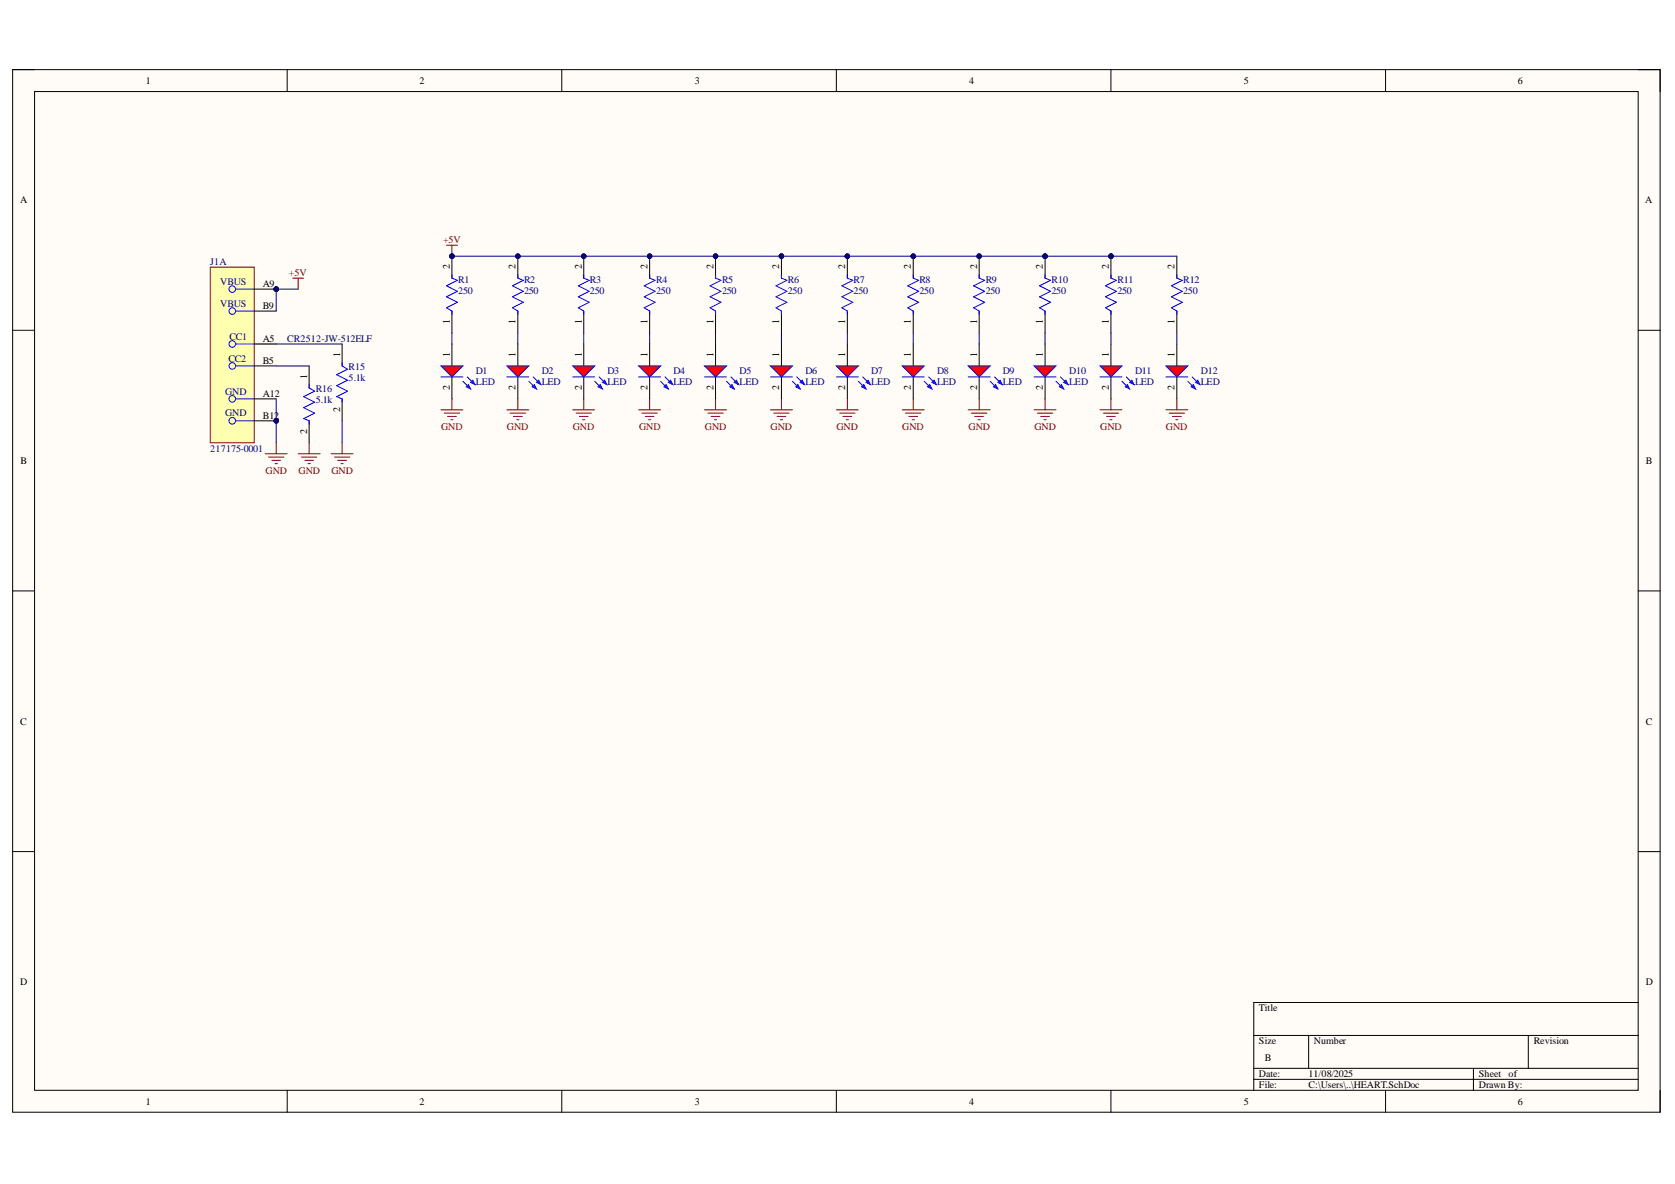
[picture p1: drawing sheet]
# Altium project HEART_PCB.PrjPcb
1 sheet, 27 parts. Net scope: global (net labels, ports and power ports of the same name join across sheets).
Board file: Heart.PcbDoc

## Sheet Heart.SchDoc
size B; SheetNumber: 1; SheetTotal: 1; SPICEModelCacheTFSEEEFS: <root> / <DocumentId>TFSEEEFS</DocumentId> / <CacheFrame Number="0"> / <Model Name="diode" Kind="MDL"> / <Text>.MODEL diode D ()</Text> / </Model> / </CacheFrame> / </root>

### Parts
D1  LED  [WL-TMRC_D3.95H5.3]
D2  LED  [WL-TMRC_D3.95H5.3]
D3  LED  [WL-TMRC_D3.95H5.3]
D4  LED  [WL-TMRC_D3.95H5.3]
D5  LED  [WL-TMRC_D3.95H5.3]
D6  LED  [WL-TMRC_D3.95H5.3]
D7  LED  [WL-TMRC_D3.95H5.3]
D8  LED  [WL-TMRC_D3.95H5.3]
D9  LED  [WL-TMRC_D3.95H5.3]
D10  LED  [WL-TMRC_D3.95H5.3]
D11  LED  [WL-TMRC_D3.95H5.3]
D12  LED  [WL-TMRC_D3.95H5.3]
J1  217175-0001  [FP-217175-0001-MFG]  (part A of 2)
R1  250  [FP-TFCR1206-IPC_B]
R2  250  [FP-TFCR1206-IPC_B]
R3  250  [FP-TFCR1206-IPC_B]
R4  250  [FP-TFCR1206-IPC_B]
R5  250  [FP-TFCR1206-IPC_B]
R6  250  [FP-TFCR1206-IPC_B]
R7  250  [FP-TFCR1206-IPC_B]
R8  250  [FP-TFCR1206-IPC_B]
R9  250  [FP-TFCR1206-IPC_B]
R10  250  [FP-TFCR1206-IPC_B]
R11  250  [FP-TFCR1206-IPC_B]
R12  250  [FP-TFCR1206-IPC_B]
R15  5.1k  [FP-TFCR2512-IPC_A]
R16  5.1k  [FP-TFCR2512-IPC_A]

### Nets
+5V: J1.A9(VBUS) J1.B9(VBUS) R1.2 R2.2 R3.2 R4.2 R5.2 R6.2 R7.2 R8.2 R9.2 R10.2 R11.2 R12.2
GND: D1.2(K) D2.2(K) D3.2(K) D4.2(K) D5.2(K) D6.2(K) D7.2(K) D8.2(K) D9.2(K) D10.2(K) D11.2(K) D12.2(K) J1.A12(GND) J1.B12(GND) R15.2 R16.2
NetD1_1: D1.1(A) R1.1
NetD2_1: D2.1(A) R2.1
NetD3_1: D3.1(A) R3.1
NetD4_1: D4.1(A) R4.1
NetD5_1: D5.1(A) R5.1
NetD6_1: D6.1(A) R6.1
NetD7_1: D7.1(A) R7.1
NetD8_1: D8.1(A) R8.1
NetD9_1: D9.1(A) R9.1
NetD10_1: D10.1(A) R10.1
NetD11_1: D11.1(A) R11.1
NetD12_1: D12.1(A) R12.1
NetJ1_A5: J1.A5(CC1) R15.1
NetJ1_B5: J1.B5(CC2) R16.1

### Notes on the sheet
- CR2512-JW-512ELF
